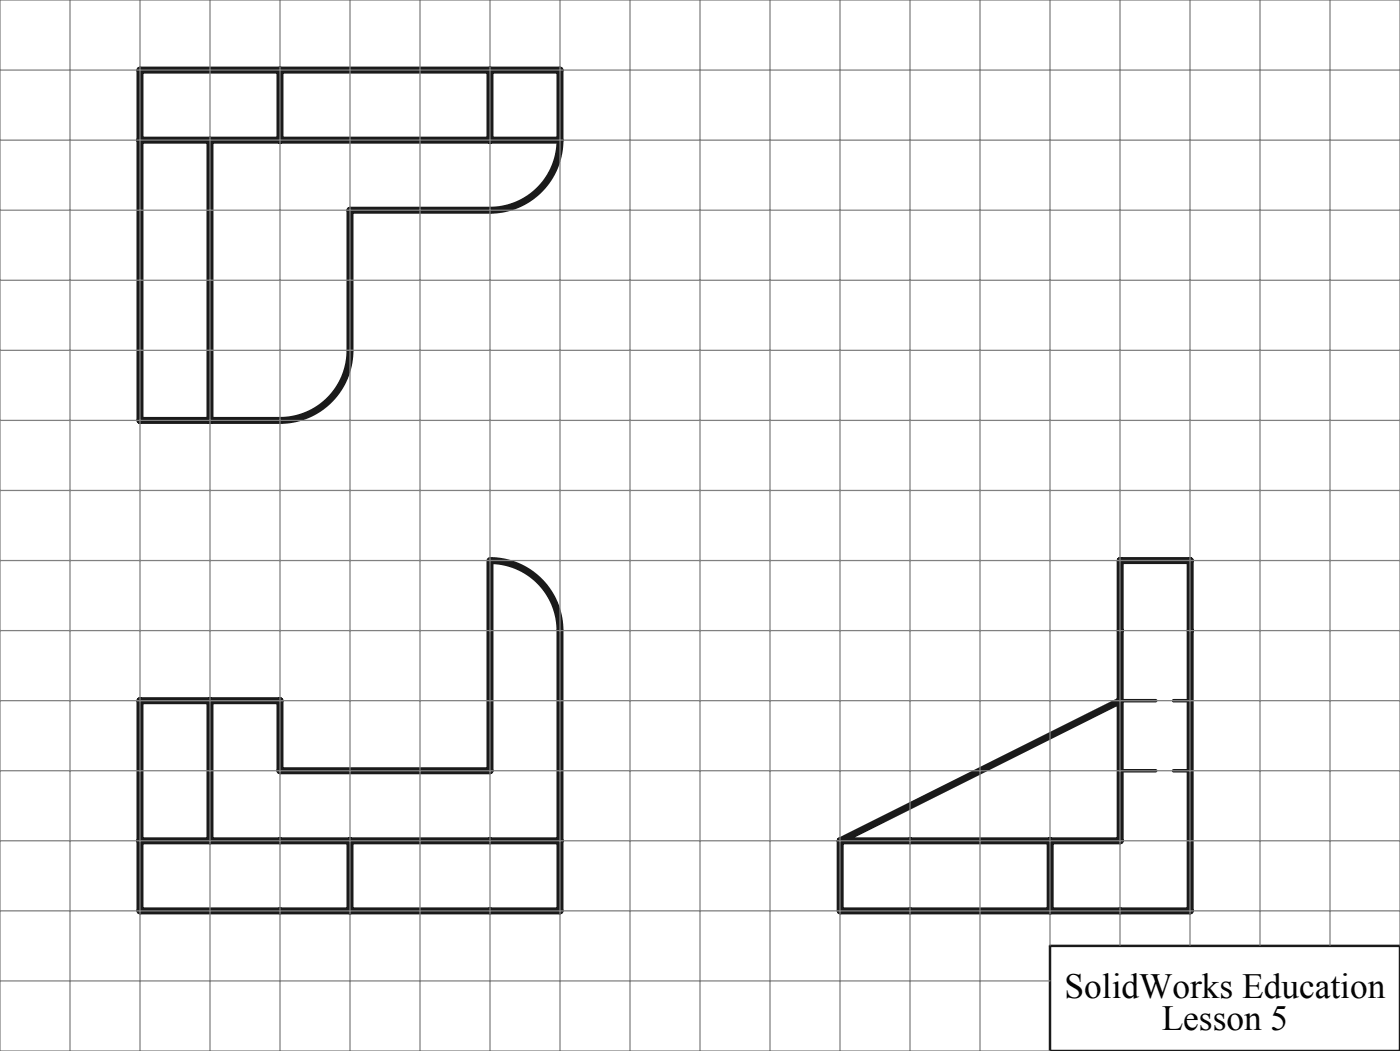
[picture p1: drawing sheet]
<svg xmlns="http://www.w3.org/2000/svg" width="200mm" height="150mm" viewBox="0 0 200 150" stroke-linecap="round" stroke-linejoin="round" font-family="sans-serif">
<path d="M80 20a10 10 0 0 1-10 10M50 50a10 10 0 0 1-10 10M70 80a10 10 0 0 1 10 10" fill="none" stroke="#191924" stroke-width="1" stroke-linecap="butt"/>
<path d="M150 135h50v15h-50z" fill="none" stroke="#191924" stroke-width=".35"/>
<path d="M160 110h10M160 100h10" fill="none" stroke="#191924" stroke-width=".5" stroke-dasharray="5.1 2.5"/>
<path d="M40 10v10M70 10v10M20 20h60v-10h-60v50h20M30 20v40M70 30h-20v20M70 80v30h-30v-10h-20v30h60v-40M160 80h10v50h-50v-10h40zM30 100v20M160 100l-40 20M20 120h60M50 120v10M150 120v10" fill="none" stroke="#191924" stroke-width="1"/>
<g fill="none" stroke="#808080" stroke-width=".18">
<path d="M0 10h200M10 0v150M20 0v150M30 0v150M40 0v150M50 0v150M60 0v150M70 0v150M80 0v150M90 0v150M100 0v150M110 0v150"/>
<path d="M120 0v150M130 0v150M140 0v150M150 0v134.9M160 0v134.9M170 0v134.9M180 0v134.9M190 0v134.9M0 30h200M0 20h200M0 50h200M0 40h200"/>
<path d="M0 70h200M0 60h200M0 90h200M0 80h200M0 110h200M0 100h200M0 130h200M0 120h200M200 134.9v-134.9h-200v150h150M0 140h150"/>
</g>
<g font-size="5">
<text x="152.1" y="142.4">SolidWorks Education</text>
<text x="166" y="147">Lesson 5</text>
</g>
</svg>
